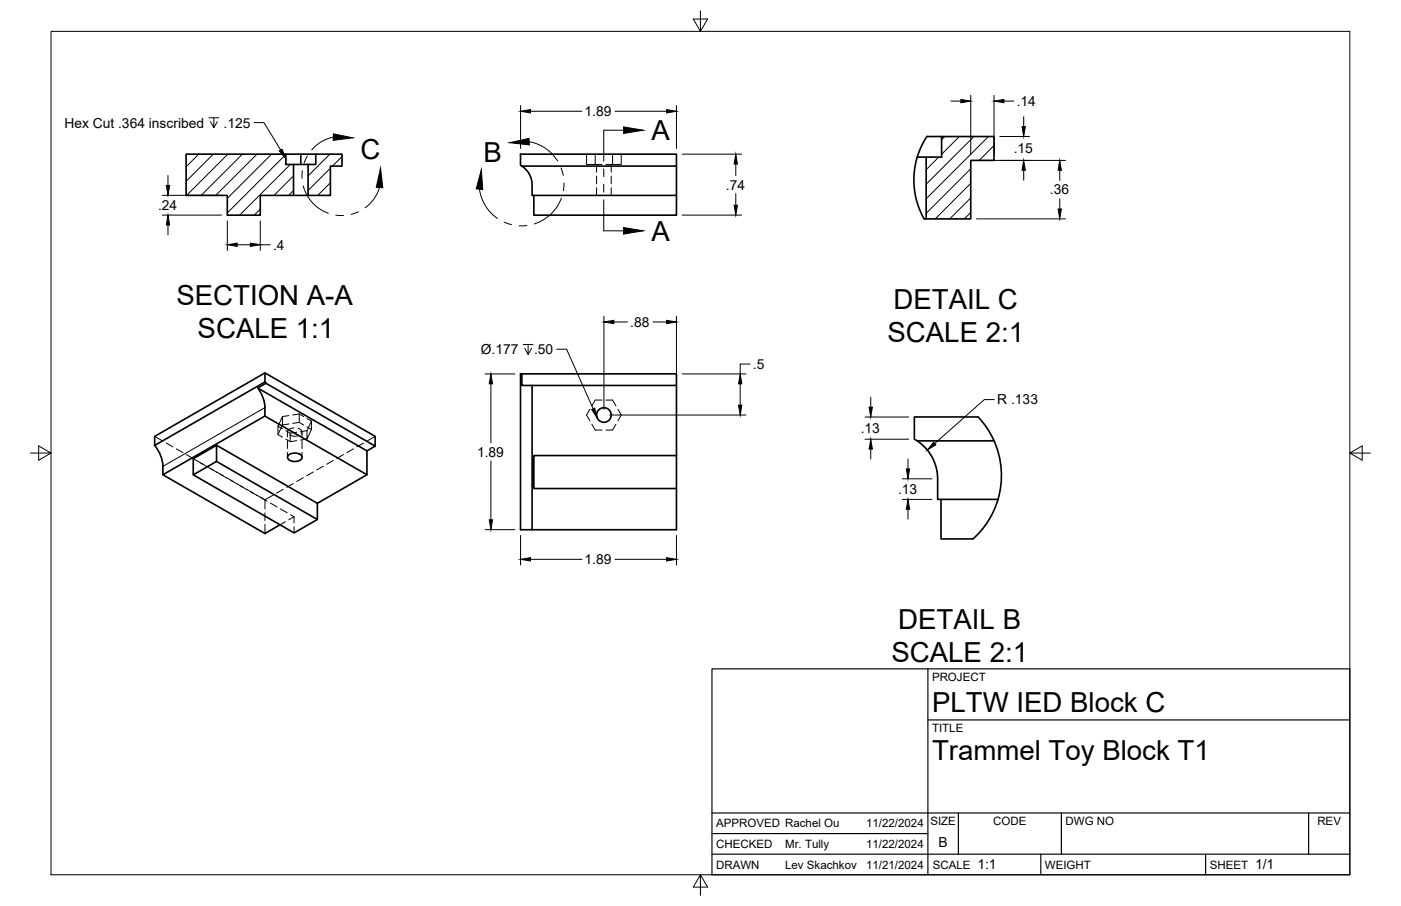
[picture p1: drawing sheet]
<svg xmlns="http://www.w3.org/2000/svg" width="432mm" height="279mm" viewBox="0 0 432 279" stroke-linecap="round" stroke-linejoin="round" font-family="sans-serif">
<!-- layer: Visible -->
<g fill="none" stroke="#000" stroke-width=".51">
<path d="M57.4 47.5h30.7v3.2h2.4v9.6h-10.3v6.1h-10.1v-6.1h-12.7zM88.1 47.5h9.2M90.5 50.7h4.5M92.7 47.5v3.2M97.3 47.5h8.1v3.7h-3.6v9.1h-6.8v-9.6h2.3zM160.4 47.5h48.1v3.7h-47.7l-.4-.2zM160.8 51.2a6.9 6.9 0 0 1 3.2 5.9v3.2h44.5v-9.1M282.7 48.5h7.5v-6.4h16.2v7.4h-7.2v18h-13.7M290.2 42.1h-4.5a24.3 24.3 0 0 0-4 14.4l.7 5 .9 2.9 1.2 2.5a.7 .7 0 0 0 1 .6v-19M90.5 60.3h4.5M164.5 60.3v6.1h44v-6.1M81.7 117.8l.3 .4"/>
<path d="M81.7 117.8v-2.8l33.9 19.6v3l-33.6-19.4M81.7 115l-34 19.6v2.8l34-19.6M82 118.2l-2.6 1.5 33.7 19.3v7.4l-31.5-18.1 .1-2.6a10.7 10.7 0 0 0-2.3-6.1M160.8 115.3v3.6h47.7v-3.6h-48.1v48.1h3.6M164 118.9v44.5h44.5v-12.7M208.5 118.9v21.6M47.7 137.4a11 11 0 0 1 2.5 6.4M66.7 137.3l31.1 17.9M81.6 128.3l-31.4 18.1 31.5 18.1 4.6-2.7M115.6 137.6l-2.5 1.4M281.8 128.6h19.6a26.2 26.2 0 0 1 5 7.3l-23.7 .1-.9-.6zM282.7 136a14.1 14.1 0 0 1 6.3 11.7v6.3h18.6"/>
<path d="M306.4 135.9a26.2 26.2 0 0 1 1.2 18.1M50.2 143.8v2.6M59.6 141.5l7.1-4.2v5l-7.1 4.1zM59.6 146.4l31 17.9 7.2-4.1M66.7 142.3l31.1 17.9v-5M88.9 140.4a3.1 3.1 0 0 1 4.1 .3 1.41 1.41 0 0 1-1.6 1.6l-1.7-.1a1.08 1.08 0 0 1-1-.7 1.08 1.08 0 0 1 .2-1.1zM113.1 146.4l-15.3 8.8M164.5 140.5h44v10.2h-44zM307.6 154a26.2 26.2 0 0 1-7.7 12.2h-9.9v-12.2"/>
<circle cx="186.1" cy="128" r="2.25"/>
</g>
<!-- layer: Hidden -->
<g fill="none" stroke="#000" stroke-width=".31">
<path d="M180.8 47.5v3.2h2.7v-3.2M183.5 50.7h2M183.9 50.7v2.4M183.9 54.3v2.4M183.9 57.9v2.4M186.7 50.7h2.1M188.4 50.7v2.4M188.4 54.3v2.4M188.4 57.9v2.4M188.8 47.5v3.2h2.7v-3.2M47.7 134.6l2.5 1.4M51.2 136.6l2.1 1.2"/>
<path d="M54.3 138.4l2.1 1.2M85.7 131.4v2.6l1.4 .8M85.7 131.4l1.4-2.9v2.6l-1.4 2.9M85.7 131.4l1.4 .8M88.1 132.8l1.4 .8M88.1 135.4l1.4 .8M88.6 133.2v1.5M88.6 135.9v2.4M88.6 139.5v1.5M89 128.2l-1.9 .3M89 130.7l-1.9 .4M89.3 134.2l1.1 .3 1.3-.1"/>
<path d="M89.5 133.6v2.6l1.9-.3M90.6 132a1.84 1.84 0 0 0-2 1.2M91.4 133.3l-1.9 .3M91.8 132.1a1.1 1.1 0 0 1 1.1 .6 1.1 1.1 0 0 1-.1 1.2M92.2 127.7v2.6l-2 .3M92.2 127.7l-2 .3M92.2 127.7l1.4 .8M92.2 130.3l1.4 .8M93.1 133.2v1.5M93.1 135.9v2.4M93.1 139.5v1.5M94.6 132.8l-2 .3"/>
<path d="M94.6 135.4l-2 .3M94.6 129.1l1.4 .7M94.6 131.7l1.4 .7M96 129.8v2.6l-1.4 3v-2.6zM109 138.4l-2.1 1.2M112.1 136.6l-2.1 1.2M115.6 134.6l-2.5 1.4M181.8 126.2l-1 1.8 1 1.8M182.4 130.8l1.1 1.8h2M185.5 123.4h-2l-1.1 1.8M186.7 123.4h2.1l1 1.8M189.8 130.8l-1 1.8h-2.1"/>
<path d="M190.4 126.2l1.1 1.8-1.1 1.8M57.4 140.2l2.1 1.2M59.6 141.5l1 .6M60.5 142l2.1 1.2M61.7 142.7l2 1.2M63.6 143.8l6.3 3.6M69.8 147.3l2.1 1.2M71 148l2 1.2M72.9 149.1l2.1 1.2M74.1 149.8l2 1.2M76 150.9l2.1 1.2M77.2 151.6l2 1.2"/>
<path d="M79.1 152.7l2.6 1.4M80.2 153.4l2.1 1.2M81.7 154.1v2.9M81.7 158.1v2.4M83.4 155.2l2 1.1M84.2 152.7l-2.5 1.4M86.4 157l2.1 1.1M87.3 150.9l-2.1 1.2M89.5 158.7l1.1 .7M90.4 149.1l-2.1 1.2M90.6 159.4v1.8M90.6 159.4l-1.6 .9"/>
<path d="M93.5 147.3l-2.1 1.2M96.6 145.5l-2.1 1.2M99.7 143.8l-2.1 1.1M102.8 142l-2.1 1.2M105.9 140.2l-2.1 1.2M81.7 161.7v2.8M87.9 160.9l-1.6 .9M90.6 162.4v1.9"/>
</g>
<!-- layer: Visible Narrow -->
<path d="M81.6 125.7l-31.4 18.1" fill="none" stroke="#000" stroke-width=".31"/>
<!-- layer: Border -->
<path d="M15.7 9.7h400.3v260.1h-400.3zM215.9 3.3v6.4l-2.2-3.8h4.4l-2.2 3.8M9.4 139.7h6.3l-3.8-2.2v4.4l3.8-2.2M416 139.7l3.8 2.2v-4.4l-3.8 2.2h6.4M215.9 269.8l2.2 3.8h-4.4l2.2-3.8v6.3" fill="none" stroke="#000" stroke-width=".31"/>
<!-- layer: Titleblock -->
<path d="M219.4 206.3h196.6v63.5h-196.6zM286 206.3v63.5M286 222h130M219.4 257.1h66.6M219.4 250.7h196.6M295.4 250.7v12.7M327.1 250.7v12.7M403.3 250.7v12.7M219.4 263.4h196.6M320.8 263.4v6.4M371.6 263.4v6.4" fill="none" stroke="#000" stroke-width=".36"/>
<!-- layer: FD_Dimensions -->
<g fill="none" stroke="#000" stroke-width=".31">
<path d="M160.4 32.5v13.3M163.5 34.3h15.9M189.5 34.3h15.9M208.5 32.5v13.3M293.1 31.2h3M299.2 29.4v18.3M306.4 29.4v18.3M309.4 31.2h3.1M315.5 36v3.1M51.8 54.1v3.1M210.3 47.5h18.3M226.8 50.6v3.5"/>
<path d="M226.8 59.7v3.6M301 49.5h27.4M308.1 42.1h9.2M315.5 52.5v3.1M326.6 52.5v3.1M50 66.3h18.3M50 60.2h18.3M51.8 69.4v3M70.1 68.1v9.2M73.1 75.5h4.1M80.2 68.1v9.2M80.2 75.5h3.1"/>
<path d="M210.3 66.3h18.3M301 67.5h27.4M326.6 61.3v3.2M186.1 97.5v28.7M189.2 99.3h4.2M201.3 99.3h4.1M208.5 97.5v19.6M149.5 115.3h9.2M151.3 118.4v18.1M210.3 115.3h19.6M228.1 118.4v6.5M231.2 112.3h-3.1v3"/>
<path d="M187.9 128h42M266.6 128.6h13.5M266.6 135.4h13.5M268.4 122.5v3.1M268.4 138.5v3M151.3 142.2v18.1M278.1 154h9.1M278.1 147.7h9.1M279.8 141.6v3M279.8 157.1v3M149.5 163.3h9.2M160.4 165.1v9.2"/>
<path d="M163.5 172.5h15.9M189.5 172.5h15.9M208.5 165.1v9.2"/>
</g>
<g fill="#000" stroke="#000" stroke-width=".31">
<path d="M160.4 34.3l3.1-.5v1zM205.4 33.8l3.1 .5-3.1 .5zM296.1 30.7l3.1 .5-3.1 .5zM306.4 31.2l3-.5v1zM315 39.1h1l-.5 3zM51.3 57.2h1l-.5 3zM226.8 47.5l.5 3.1h-1zM315.5 49.5l.5 3h-1zM326.6 49.5l.5 3h-1zM51.8 66.3l.5 3.1h-1zM70.1 75.5l3-.5v1zM77.2 75l3 .5-3 .5z"/>
<path d="M226.3 63.3h1l-.5 3zM326.1 64.5h1l-.5 3zM186.1 99.3l3.1-.5v1zM205.4 98.8l3.1 .5-3.1 .5zM151.3 115.3l.5 3.1h-1zM228.1 115.3l.5 3.1h-1zM227.6 124.9h1l-.5 3.1zM267.9 125.6h1l-.5 3zM268.4 135.4l.5 3.1h-1zM279.8 154l.6 3.1h-1.1zM279.3 144.6h1.1l-.6 3.1zM150.8 160.3h1l-.5 3z"/>
<path d="M160.4 172.5l3.1-.5v1zM205.4 172l3.1 .5-3.1 .5z"/>
</g>
<!-- layer: Hole Notes -->
<path d="M161.2 106.2h3.1M162.8 106.2v3.1l-1.1-1.9M163.8 107.4l-1 1.9M171.6 107.7h3l8.2 18.4" fill="none" stroke="#000" stroke-width=".31"/>
<path d="M182.4 126.3l.9-.4 .8 3z" fill="#000" stroke="#000" stroke-width=".31"/>
<!-- layer: Hatching -->
<g fill="none" stroke="#000" stroke-width=".31">
<path d="M61.3 47.5l-3.9 3.9M65.7 47.5l-8.3 8.4M70.2 47.5l-12.7 12.7M74.7 47.5l-12.7 12.7M79.2 47.5l-12.7 12.7M83.7 47.5l-13.6 13.7M88.1 47.6l-18 18.1M89.5 50.7l-15.6 15.6M90.5 54.3l-6 5.9M90.5 58.7l-1.5 1.5M101.7 47.5l-6.7 6.8M101.8 51.9l-6.8 6.8"/>
<path d="M101.8 56.3l-3.9 3.9M105.4 48.3l-2.9 2.9M289.3 48.5l-3.8 3.8M291.2 42.1l-1 1M295.7 42.1l-5.5 5.5M299.2 52l-13.7 13.8M299.2 56.5l-11 11M300.2 42.1l-14.7 14.7M304.7 42.1l-19.2 19.2M306.4 44.9l-4.6 4.6M306.4 49.4l-.1 .1M80.2 64.5l-1.8 1.8"/>
<path d="M299.2 61l-6.5 6.5M299.2 65.5l-2 2"/>
</g>
<!-- layer: Section Lines -->
<path d="M186.1 52.1v2.4M186.1 56.9v2.3M192.2 40.2h-6.1v9.5M186.1 61.6v9.6h6.1" fill="none" stroke="#000" stroke-width=".31"/>
<path d="M192.2 39.1l6.1 1.1-6.1 1zM192.2 70.2l6.1 1-6.1 1z" fill="#000" stroke="#000" stroke-width=".31"/>
<!-- layer: Detail Boundary -->
<g fill="none" stroke="#000" stroke-width=".31">
<path d="M93.2 52.6l-.1 2.4M93.5 57.3a12.2 12.2 0 0 0 7.7 8.5M94.7 48.1l-1 2.2M102.7 42.3a12.1 12.1 0 0 0-6.6 3.9M117 57.8a12.2 12.2 0 0 1-4.5 6.3M147.8 58.3a13.1 13.1 0 0 0 5.5 9.1M163.1 43.7a13 13 0 0 1 8.8 6M172.9 51.8l.7 2.3M173.8 56.4l-.2 2.4M103.5 66.3l2.4 .2M110.5 65.3l-2.3 .8M155.4 68.5l2.3 .8"/>
<path d="M162.4 69.6h-2.4M173 61.1a13.1 13.1 0 0 1-8.3 7.9"/>
</g>
<path d="M102.8 41.3l6 1.2-6.1 .8zM117.3 51.8l.7 6.1-2-.1zM148.4 52.3l.4 6.1-2-.1zM157.1 44l5.9-1.3 .2 2z" fill="#000" stroke="#000" stroke-width=".31"/>
<!-- layer: Leaders -->
<path d="M64.4 36.3h3M65.9 36.3v3.1l-1-1.9M67 37.5l-1.1 1.9M78.3 37.8h3l5.2 8.5M306.4 123.2h-3l-15.3 13.6" fill="none" stroke="#000" stroke-width=".31"/>
<path d="M86.1 46.5l.8-.5 1.2 2.9zM287.8 136.4l.6 .8-2.6 1.6z" fill="#000" stroke="#000" stroke-width=".31"/>
<g font-size="8.5">
<text x="200.8" y="43.2">A</text>
<text x="111.1" y="48.9">C</text>
<text x="149" y="49.9">B</text>
<text x="200.8" y="74.2">A</text>
<text x="54.4" y="94.1">SECTION A-A</text>
<text x="275.4" y="95.2">DETAIL C</text>
<text x="60.9" y="104.4">SCALE 1:1</text>
<text x="273.5" y="105.5">SCALE 2:1</text>
<text x="276.8" y="193.8">DETAIL B</text>
<text x="274.7" y="204.1">SCALE 2:1</text>
<text x="287.3" y="219.5">PLTW IED Block C</text>
<text x="287.3" y="234.5">Trammel Toy Block T1</text>
</g>
<g font-size="4.3">
<text x="180.2" y="35.8">1.89</text>
<text x="313.4" y="32.7">.14</text>
<text x="19.9" y="39.4">Hex Cut .364 inscribed</text>
<text x="68.9" y="39.4">.125</text>
<text x="312.4" y="47.3">.15</text>
<text x="223.7" y="58.5">.74</text>
<text x="323.6" y="60">.36</text>
<text x="48.7" y="64.8">.24</text>
<text x="84.2" y="77">.4</text>
<text x="194.2" y="100.8">.88</text>
<text x="148.2" y="109.3">Ø.177</text>
<text x="164.6" y="109.3">.50</text>
<text x="232.1" y="113.7">.5</text>
<text x="307.4" y="124.7">R .133</text>
<text x="265.3" y="133.5">.13</text>
<text x="147" y="140.8">1.89</text>
<text x="276.8" y="152.3">.13</text>
<text x="180.2" y="174">1.89</text>
<text x="289.3" y="261.2">B</text>
<text x="301.2" y="268.1">1:1</text>
<text x="386.8" y="268.1">1/1</text>
</g>
<g font-size="3.5">
<text x="287.3" y="210.1">PROJECT</text>
<text x="287.3" y="225.8">TITLE</text>
<text x="220.7" y="255.2">APPROVED Rachel Ou</text>
<text x="267" y="255.2">11/22/2024</text>
<text x="286.7" y="254.5">SIZE</text>
<text x="306.1" y="254.5">CODE</text>
<text x="328.4" y="254.5">DWG NO</text>
<text x="406" y="254.5">REV</text>
<text x="220.7" y="261.5">CHECKED</text>
<text x="242" y="261.5">Mr. Tully</text>
<text x="267" y="261.5">11/22/2024</text>
<text x="220.7" y="267.9">DRAWN</text>
<text x="242" y="267.9">Lev Skachkov</text>
<text x="267" y="267.9">11/21/2024</text>
<text x="287.5" y="267.9">SCALE</text>
<text x="322.1" y="267.9">WEIGHT</text>
<text x="372.9" y="267.9">SHEET</text>
</g>
</svg>
